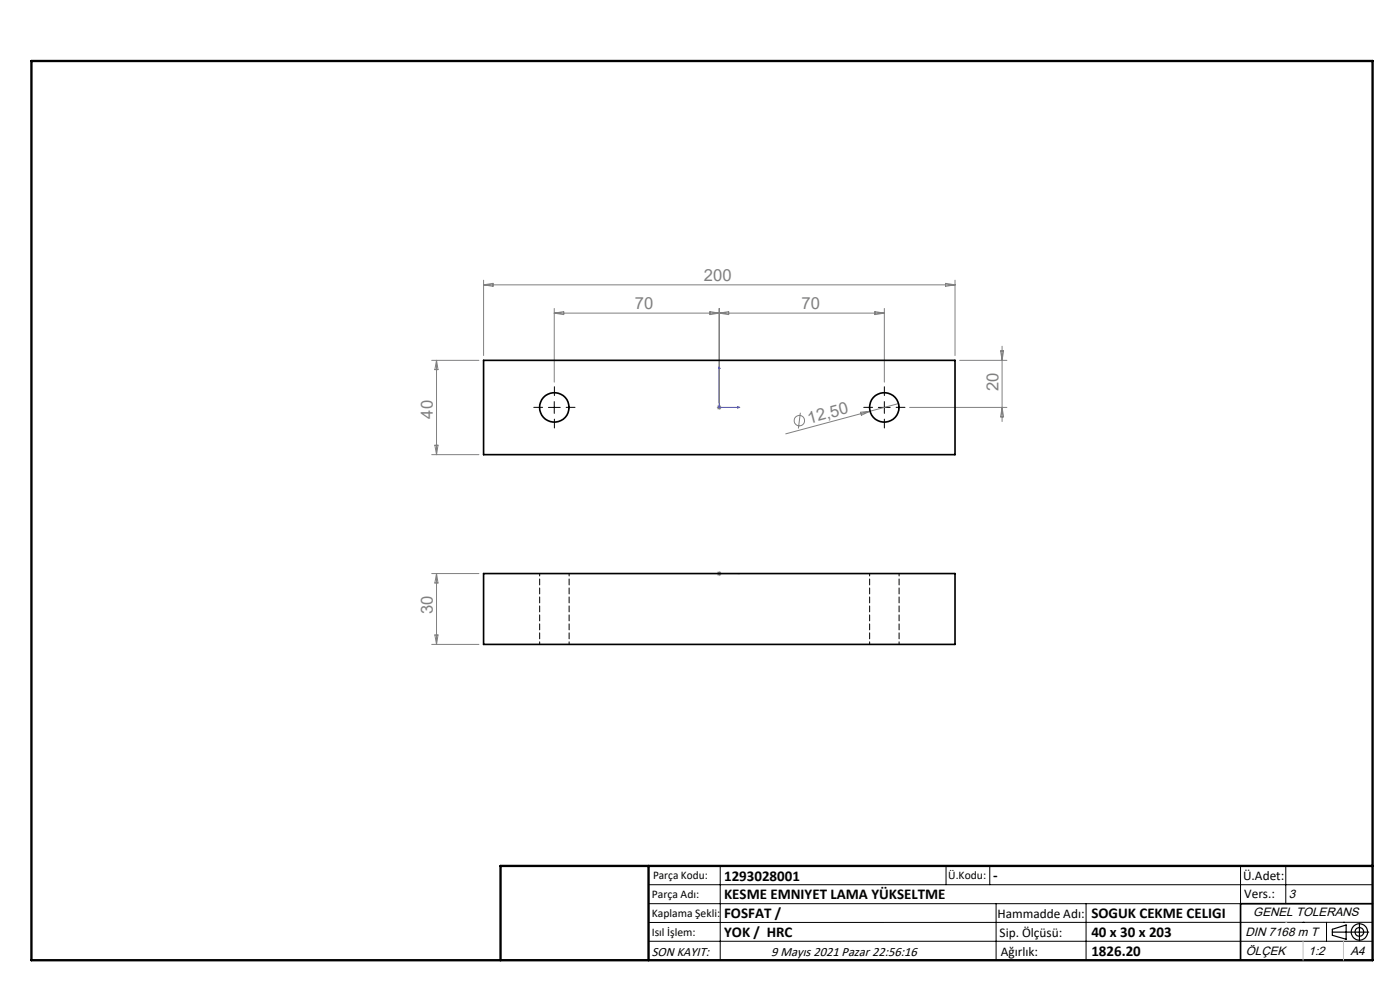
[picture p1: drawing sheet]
<svg xmlns="http://www.w3.org/2000/svg" width="297mm" height="210mm" viewBox="0 0 297 210" stroke-linecap="round" stroke-linejoin="round" font-family="sans-serif">
<g fill="none" stroke="#808080" stroke-width=".21">
<path d="M102.6 59.4v16M202.6 59.4v16M91.6 76.4h10M92.6 76.4v20M92.6 76.4l.3 2h-.6zM102.6 60.4h100M102.6 60.4l2-.3v.6zM117.6 65.4v15.7M117.6 66.4h70M117.6 66.4l2-.3v.6zM150.6 66.1v.6l4-.6v.6zM152.6 65.4v20"/>
<path d="M185.6 66.1l2 .3-2 .3zM187.6 65.4v15.7M200.6 60.1l2 .3-2 .3zM203.6 76.4h10M212.3 74.4h.6l-.3 2zM212.6 73.4v16M91.6 96.4h10M92.3 94.4h.6l-.3 2zM152.1 86.4h1M152.2 86.1l.7 .7M152.6 85.9v1M152.9 86.1l-.7 .7"/>
<path d="M169.8 87.6l-.4 3.3M182.6 87.4l2-.2-1.9 .9zM190.6 85.6l-23.9 6.4M193 86.4h20.6M212.6 86.4l.3 2h-.6zM91.6 121.7h10M91.6 136.7h10M92.3 134.7h.6l-.3 2zM92.6 121.7v15M92.6 121.7l.3 2h-.6zM152.1 121.7h1M152.2 121.3l.7 .7"/>
<path d="M152.6 121.2v1M152.9 121.3l-.7 .7"/>
<circle cx="169.6" cy="89.2" r="1.1"/>
</g>
<g fill="none" stroke="#000" stroke-width=".25">
<path d="M282.6 197.7h7.8M282.6 197.1l3-.9v3l-3-.8zM288.4 195.8v3.8M106.2 203.7h185"/>
<circle cx="288.4" cy="197.7" r="1.74"/>
<circle cx="288.4" cy="197.7" r=".93"/>
</g>
<path d="M152.6 77.7l.1 .5h-.2zM152.6 77.7v8.7h4.4M156.5 86.3l.5 .1-.5 .1zM152.5 121.7h.2zM152.6 121.7h.1M152.6 121.7h4.4M157 121.7h-.5h.5" fill="none" stroke="#00f" stroke-width=".21"/>
<path d="M115.1 86.4h-1.9M117.6 83.9v-1.9M117.6 88.9v1.9M120.1 86.4h1.9M185.1 86.4h-1.9M187.6 83.9v-1.9M187.6 88.9v1.9M190.1 86.4h1.9" fill="none" stroke="#000" stroke-width=".21" stroke-dasharray="15.2 1.3 1.3 1.3"/>
<g fill="none" stroke="#000" stroke-width=".21">
<path d="M116.3 86.4h2.6M117.6 85.2v2.5M186.3 86.4h2.5M187.6 85.2v2.5M137.6 187.7h153.6M137.6 191.7h153.6M137.6 199.7h153.6M152.8 183.7v20M200.7 183.7v4M210 183.7v4M211.3 191.7v12M230.4 191.7v12"/>
<path d="M263.2 183.7v20M272.8 183.7v8M276.4 195.6h.1M281.4 195.6v4.1M285 195.6h.1M291.2 195.6l-153.6 .1"/>
</g>
<path d="M291.2 191.7h-28v12" fill="none" stroke="#000" stroke-width=".35"/>
<path d="M6.7 12.9h284.5v190.8h-284.5zM137.6 183.7v20M291.2 183.7h-185v20" fill="none" stroke="#000" stroke-width=".5"/>
<path d="M276.4 199.7v4M285 199.7v4" fill="none" stroke="#c0c0c0" stroke-width=".21"/>
<path d="M272.8 195.6h.1" fill="none" stroke="#c0c0c0" stroke-width=".25"/>
<g fill="#00f">
<path d="M156.5 86.3l.5 .1-.5 .1zM152.6 77.7l.1 .5h-.2z"/>
<path d="M156.5 121.7h.5zM152.5 121.7h.2z"/>
</g>
<g fill="none" stroke="#000" stroke-width=".35">
<path d="M102.6 76.4h100v20h-100zM102.6 121.7h100v15h-100z"/>
<circle cx="117.6" cy="86.4" r="3.1"/>
<circle cx="187.6" cy="86.4" r="3.1"/>
</g>
<path d="M114.5 121.7v15M120.7 136.7v-15M184.5 121.7v15M190.7 136.7v-15" fill="none" stroke="#000" stroke-width=".21" stroke-dasharray="1.3 .6" stroke-dashoffset=".8"/>
<g font-size="3.5" fill="#808080">
<text x="149.3" y="59.6">200</text>
<text x="134.7" y="65.6">70</text>
<text x="170" y="65.6">70</text>
<text x="211.8" y="83" transform="rotate(-90 211.8 83)">20</text>
<text x="91.8" y="88.8" transform="rotate(-90 91.8 88.8)">40</text>
<text x="171.7" y="89.9" transform="rotate(-15 171.7 89.9)">12,50</text>
<text x="91.8" y="130.3" transform="rotate(-90 91.8 130.3)">30</text>
</g>
<g font-size="3.2">
<text x="153.6" y="186.8">1293028001</text>
<text x="153.6" y="190.8">KESME EMNIYET LAMA YÜKSELTME</text>
<text x="210.7" y="186.6">-</text>
<text x="153.6" y="194.8">FOSFAT /</text>
<text x="231.5" y="194.8">SOGUK CEKME CELIGI</text>
<text x="153.6" y="198.8">YOK / HRC</text>
<text x="231.5" y="198.7">40 x 30 x 203</text>
<text x="231.5" y="202.8">1826.20</text>
</g>
<g font-size="2.8">
<text x="263.7" y="186.7">Ü.Adet:</text>
<text x="263.9" y="190.5">Vers.:</text>
<text x="211.6" y="194.8">Hammadde Adı:</text>
<text x="138.3" y="202.8">SON KAYIT:</text>
<text x="163.6" y="202.8">9 Mayıs 2021 Pazar 22:56:16</text>
<text x="212.1" y="198.7">Sip. Ölçüsü:</text>
<text x="212.3" y="202.7">Ağırlık:</text>
</g>
<g font-size="2.6">
<text x="273.4" y="190.4">3</text>
<text x="265.9" y="194.4">GENEL TOLERANS</text>
<text x="264.2" y="198.5">DIN 7168 m T</text>
<text x="264.3" y="202.6">ÖLÇEK</text>
<text x="277.6" y="202.6">1:2</text>
<text x="286.5" y="202.6">A4</text>
</g>
<g font-size="2.5">
<text x="138.3" y="190.5">Parça Adı:</text>
<text x="138.5" y="186.5">Parça Kodu:</text>
<text x="201.2" y="186.5">Ü.Kodu:</text>
<text x="138.3" y="194.5">Kaplama Şekli:</text>
<text x="138.3" y="198.6">Isıl İşlem:</text>
</g>
</svg>
